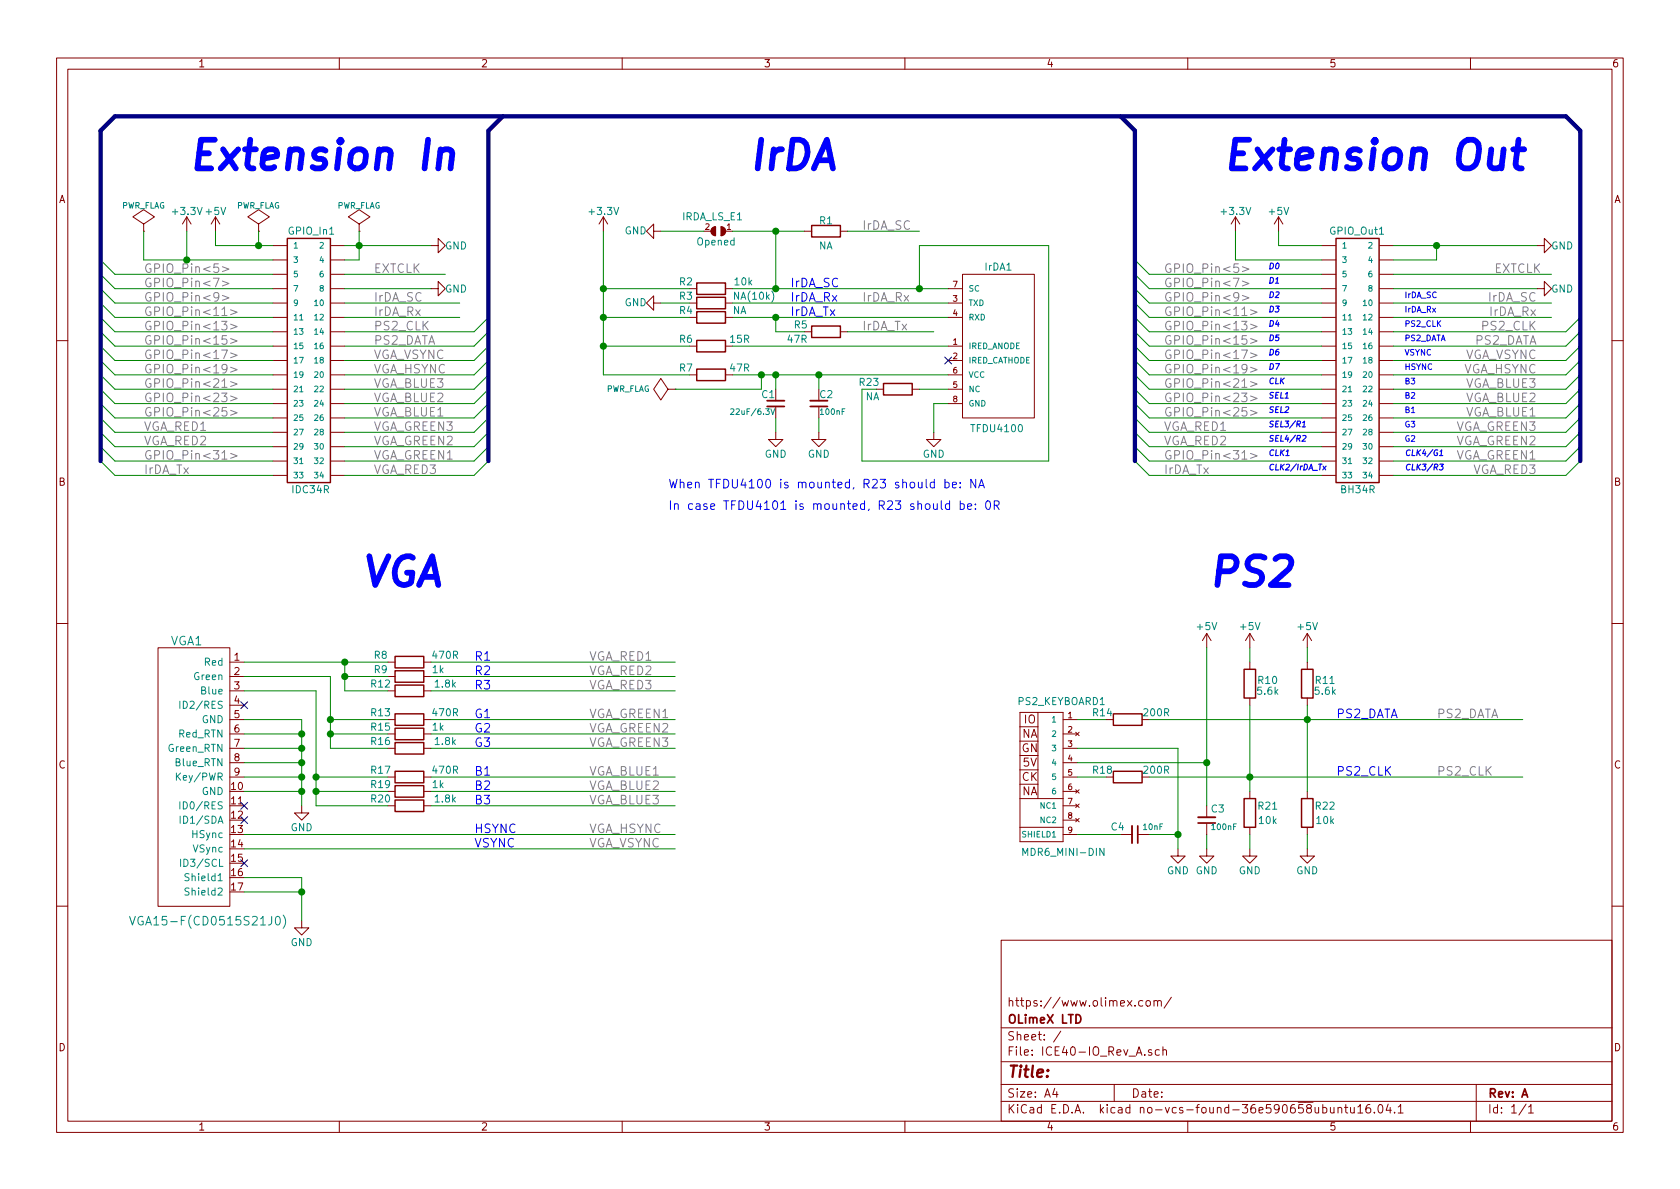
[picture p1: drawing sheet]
EESchema Schematic File Version 2
LIBS:OLIMEX_Antennas
LIBS:OLIMEX_Buttons
LIBS:OLIMEX_Connectors
LIBS:OLIMEX_Devices
LIBS:OLIMEX_Diodes
LIBS:OLIMEX_IC
LIBS:OLIMEX_Jumpers
LIBS:OLIMEX_OTHER
LIBS:OLIMEX_Power
LIBS:OLIMEX_RCL
LIBS:OLIMEX_Regulators
LIBS:OLIMEX_Switches
LIBS:OLIMEX_Transistors
LIBS:ICE40-IO_Rev_A-cache
EELAYER 26 0
EELAYER END
$Descr A4 11693 8268
encoding utf-8
Sheet 1 1
Title ""
Date ""
Rev "A"
Comp "OLimeX LTD"
Comment1 "https://www.olimex.com/"
Comment2 ""
Comment3 ""
Comment4 ""
$EndDescr
$Comp
L +5V #PWR01
U 1 1
P 8900 1600
F 0 "#PWR01" H 8900 1450 50  0001 C CNN
F 1 "+5V" H 8900 1740 50  0000 C CNN
F 2 "" H 8900 1600 60  0000 C CNN
F 3 "" H 8900 1600 60  0000 C CNN
	1    8900 1600
	1    0    0    -1  
$EndComp
$Comp
L GND #PWR02
U 1 1
P 10700 1700
F 0 "#PWR02" H 10700 1450 50  0001 C CNN
F 1 "GND" V 10700 1525 50  0000 C CNN
F 2 "" H 10700 1700 60  0000 C CNN
F 3 "" H 10700 1700 60  0000 C CNN
	1    10700 1700
	0    -1   1    0   
$EndComp
$Comp
L +3.3V #PWR03
U 1 1
P 8600 1600
F 0 "#PWR03" H 8600 1450 50  0001 C CNN
F 1 "+3.3V" H 8600 1740 50  0000 C CNN
F 2 "" H 8600 1600 60  0000 C CNN
F 3 "" H 8600 1600 60  0000 C CNN
	1    8600 1600
	-1   0    0    -1  
$EndComp
Text Notes 8500 1200 0    200  Italic 40
Extension Out
$Comp
L BH34S GPIO_Out1
U 1 1
P 9500 2500
F 0 "GPIO_Out1" H 9250 3375 50  0000 L BNN
F 1 "BH34R" H 9325 1575 50  0000 L BNN
F 2 "OLIMEX_Connectors-FP:BH34R" H 9470 2250 20  0001 C CNN
F 3 "" H 9500 2400 60  0000 C CNN
	1    9500 2500
	1    0    0    -1  
$EndComp
Entry Wire Line
	7900 1800 8000 1900
Entry Wire Line
	7900 1900 8000 2000
Entry Wire Line
	7900 2000 8000 2100
Entry Wire Line
	7900 2100 8000 2200
Entry Wire Line
	7900 2200 8000 2300
Entry Wire Line
	7900 2300 8000 2400
Entry Wire Line
	7900 2400 8000 2500
Entry Wire Line
	7900 2500 8000 2600
Entry Wire Line
	7900 2600 8000 2700
Text Label 8100 1900 0    60   ~ 0
GPIO_Pin<5>
Text Label 8100 2000 0    60   ~ 0
GPIO_Pin<7>
Text Label 8100 2100 0    60   ~ 0
GPIO_Pin<9>
Text Label 8100 2200 0    60   ~ 0
GPIO_Pin<11>
Text Label 8100 2300 0    60   ~ 0
GPIO_Pin<13>
Text Label 8100 2400 0    60   ~ 0
GPIO_Pin<15>
Text Label 8100 2500 0    60   ~ 0
GPIO_Pin<17>
Text Label 8100 2600 0    60   ~ 0
GPIO_Pin<19>
Text Label 8100 2700 0    60   ~ 0
GPIO_Pin<21>
Text Label 8100 2800 0    60   ~ 0
GPIO_Pin<23>
Entry Wire Line
	7900 2900 8000 3000
Entry Wire Line
	7900 3000 8000 3100
Entry Wire Line
	7900 3100 8000 3200
Entry Wire Line
	7900 3200 8000 3300
Entry Wire Line
	11000 3100 10900 3200
Entry Wire Line
	11000 3200 10900 3300
Text Label 8100 2900 0    60   ~ 0
GPIO_Pin<25>
Text Label 8100 3000 0    60   ~ 0
VGA_RED1
Text Label 8100 3100 0    60   ~ 0
VGA_RED2
Text Label 8100 3200 0    60   ~ 0
GPIO_Pin<31>
Text Label 8100 3300 0    60   ~ 0
IrDA_Tx
Text Label 10700 3300 2    60   ~ 0
VGA_RED3
Text Label 10700 3200 2    60   ~ 0
VGA_GREEN1
Entry Wire Line
	11000 3000 10900 3100
Text Label 10700 3100 2    60   ~ 0
VGA_GREEN2
Text Label 10700 3000 2    60   ~ 0
VGA_GREEN3
Text Label 10700 2900 2    60   ~ 0
VGA_BLUE1
Text Label 10700 2800 2    60   ~ 0
VGA_BLUE2
Text Label 10700 2700 2    60   ~ 0
VGA_BLUE3
Text Label 10700 2600 2    60   ~ 0
VGA_HSYNC
Text Label 10700 2500 2    60   ~ 0
VGA_VSYNC
Text Label 10700 2400 2    60   ~ 0
PS2_DATA
Text Label 10700 2300 2    60   ~ 0
PS2_CLK
Entry Wire Line
	11000 2200 10900 2300
Entry Wire Line
	11000 2300 10900 2400
Entry Wire Line
	11000 2400 10900 2500
Entry Wire Line
	11000 2500 10900 2600
Entry Wire Line
	11000 2600 10900 2700
Entry Wire Line
	11000 2700 10900 2800
Entry Wire Line
	11000 2900 10900 3000
Entry Wire Line
	11000 2800 10900 2900
Text Label 10700 2100 2    60   ~ 0
IrDA_SC
Text Label 10700 2200 2    60   ~ 0
IrDA_Rx
$Comp
L GND #PWR04
U 1 1
P 10700 2000
F 0 "#PWR04" H 10700 1750 50  0001 C CNN
F 1 "GND" V 10700 1825 50  0000 C CNN
F 2 "" H 10700 2000 60  0000 C CNN
F 3 "" H 10700 2000 60  0000 C CNN
	1    10700 2000
	0    -1   1    0   
$EndComp
Text Label 10400 1900 0    60   ~ 0
EXTCLK
$Comp
L +5V #PWR05
U 1 1
P 1500 1600
F 0 "#PWR05" H 1500 1450 50  0001 C CNN
F 1 "+5V" H 1500 1740 50  0000 C CNN
F 2 "" H 1500 1600 60  0000 C CNN
F 3 "" H 1500 1600 60  0000 C CNN
	1    1500 1600
	1    0    0    -1  
$EndComp
$Comp
L GND #PWR06
U 1 1
P 3000 1700
F 0 "#PWR06" H 3000 1450 50  0001 C CNN
F 1 "GND" V 3000 1525 50  0000 C CNN
F 2 "" H 3000 1700 60  0000 C CNN
F 3 "" H 3000 1700 60  0000 C CNN
	1    3000 1700
	0    -1   1    0   
$EndComp
$Comp
L +3.3V #PWR07
U 1 1
P 1300 1600
F 0 "#PWR07" H 1300 1450 50  0001 C CNN
F 1 "+3.3V" H 1300 1740 50  0000 C CNN
F 2 "" H 1300 1600 60  0000 C CNN
F 3 "" H 1300 1600 60  0000 C CNN
	1    1300 1600
	-1   0    0    -1  
$EndComp
$Comp
L BH34S GPIO_In1
U 1 1
P 2200 2500
F 0 "GPIO_In1" H 2000 3375 50  0000 L BNN
F 1 "IDC34R" H 2025 1575 50  0000 L BNN
F 2 "OLIMEX_Connectors-FP:IDC34R_PCB" H 2170 2250 20  0001 C CNN
F 3 "" H 2200 2400 60  0000 C CNN
	1    2200 2500
	1    0    0    -1  
$EndComp
Entry Wire Line
	700  1800 800  1900
Entry Wire Line
	700  1900 800  2000
Entry Wire Line
	700  2000 800  2100
Entry Wire Line
	700  2100 800  2200
Entry Wire Line
	700  2200 800  2300
Entry Wire Line
	700  2300 800  2400
Entry Wire Line
	700  2400 800  2500
Entry Wire Line
	700  2500 800  2600
Entry Wire Line
	700  2600 800  2700
Entry Wire Line
	700  2700 800  2800
Text Label 1000 1900 0    60   ~ 0
GPIO_Pin<5>
Text Label 1000 2000 0    60   ~ 0
GPIO_Pin<7>
Text Label 1000 2100 0    60   ~ 0
GPIO_Pin<9>
Text Label 1000 2200 0    60   ~ 0
GPIO_Pin<11>
Text Label 1000 2300 0    60   ~ 0
GPIO_Pin<13>
Text Label 1000 2400 0    60   ~ 0
GPIO_Pin<15>
Text Label 1000 2500 0    60   ~ 0
GPIO_Pin<17>
Text Label 1000 2600 0    60   ~ 0
GPIO_Pin<19>
Text Label 1000 2700 0    60   ~ 0
GPIO_Pin<21>
Text Label 1000 2800 0    60   ~ 0
GPIO_Pin<23>
Entry Wire Line
	700  2800 800  2900
Entry Wire Line
	700  2900 800  3000
Entry Wire Line
	700  3000 800  3100
Entry Wire Line
	700  3100 800  3200
Entry Wire Line
	700  3200 800  3300
Entry Wire Line
	3400 3100 3300 3200
Entry Wire Line
	3400 3200 3300 3300
Text Label 1000 2900 0    60   ~ 0
GPIO_Pin<25>
Text Label 1000 3000 0    60   ~ 0
VGA_RED1
Text Label 1000 3100 0    60   ~ 0
VGA_RED2
Text Label 1000 3200 0    60   ~ 0
GPIO_Pin<31>
Text Label 1000 3300 0    60   ~ 0
IrDA_Tx
Text Label 2600 3300 0    60   ~ 0
VGA_RED3
Text Label 2600 3200 0    60   ~ 0
VGA_GREEN1
Entry Wire Line
	3400 3000 3300 3100
Text Label 2600 3100 0    60   ~ 0
VGA_GREEN2
Text Label 2600 3000 0    60   ~ 0
VGA_GREEN3
Text Label 2600 2900 0    60   ~ 0
VGA_BLUE1
Text Label 2600 2800 0    60   ~ 0
VGA_BLUE2
Text Label 2600 2700 0    60   ~ 0
VGA_BLUE3
Text Label 2600 2600 0    60   ~ 0
VGA_HSYNC
Text Label 2600 2500 0    60   ~ 0
VGA_VSYNC
Text Label 2600 2400 0    60   ~ 0
PS2_DATA
Text Label 2600 2300 0    60   ~ 0
PS2_CLK
Entry Wire Line
	3400 2200 3300 2300
Entry Wire Line
	3400 2300 3300 2400
Entry Wire Line
	3400 2400 3300 2500
Entry Wire Line
	3400 2500 3300 2600
Entry Wire Line
	3400 2600 3300 2700
Entry Wire Line
	3400 2700 3300 2800
Entry Wire Line
	3400 2900 3300 3000
Entry Wire Line
	3400 2800 3300 2900
Text Label 2600 2100 0    60   ~ 0
IrDA_SC
Text Label 2600 2200 0    60   ~ 0
IrDA_Rx
$Comp
L GND #PWR08
U 1 1
P 3000 2000
F 0 "#PWR08" H 3000 1750 50  0001 C CNN
F 1 "GND" V 3000 1825 50  0000 C CNN
F 2 "" H 3000 2000 60  0000 C CNN
F 3 "" H 3000 2000 60  0000 C CNN
	1    3000 2000
	0    -1   1    0   
$EndComp
Text Label 2600 1900 0    60   ~ 0
EXTCLK
Text Notes 1300 1200 0    200  Italic 40
Extension In
$Comp
L R R21
U 1 1
P 8700 5650
F 0 "R21" V 8650 5525 50  0000 C CNN
F 1 "10k" V 8750 5525 50  0000 C CNN
F 2 "OLIMEX_RLC-FP:R_0402_5MIL_DWS" V 8630 5650 30  0001 C CNN
F 3 "" H 8700 5650 30  0000 C CNN
	1    8700 5650
	0    -1   1    0   
$EndComp
$Comp
L PWR_FLAG #FLG09
U 1 1
P 1000 1600
F 0 "#FLG09" H 1000 1695 50  0001 C CNN
F 1 "PWR_FLAG" H 1000 1780 40  0000 C CNN
F 2 "" H 1000 1600 60  0000 C CNN
F 3 "" H 1000 1600 60  0000 C CNN
	1    1000 1600
	1    0    0    -1  
$EndComp
$Comp
L PWR_FLAG #FLG010
U 1 1
P 1800 1600
F 0 "#FLG010" H 1800 1695 50  0001 C CNN
F 1 "PWR_FLAG" H 1800 1780 40  0000 C CNN
F 2 "" H 1800 1600 60  0000 C CNN
F 3 "" H 1800 1600 60  0000 C CNN
	1    1800 1600
	1    0    0    -1  
$EndComp
$Comp
L PWR_FLAG #FLG011
U 1 1
P 2500 1600
F 0 "#FLG011" H 2500 1695 50  0001 C CNN
F 1 "PWR_FLAG" H 2500 1780 40  0000 C CNN
F 2 "" H 2500 1600 60  0000 C CNN
F 3 "" H 2500 1600 60  0000 C CNN
	1    2500 1600
	1    0    0    -1  
$EndComp
Entry Wire Line
	7900 2800 8000 2900
Entry Wire Line
	7900 2700 8000 2800
$Comp
L SJ IRDA_LS_E1
U 1 1
P 5000 1600
F 0 "IRDA_LS_E1" H 4825 1675 50  0000 L BNN
F 1 "Opened" H 4875 1500 50  0000 L BNN
F 2 "OLIMEX_Jumpers-FP:SJ" H 5008 1662 20  0001 C CNN
F 3 "" H 5000 1600 60  0000 C CNN
	1    5000 1600
	-1   0    0    -1  
$EndComp
Text Notes 8825 1875 0    40   Italic 8
D0
Text Notes 8825 1975 0    40   Italic 8
D1\n
Text Notes 8825 2075 0    40   Italic 8
D2
Text Notes 8825 2175 0    40   Italic 8
D3
Text Notes 8825 2275 0    40   Italic 8
D4
Text Notes 8825 2375 0    40   Italic 8
D5
Text Notes 8825 2475 0    40   Italic 8
D6
Text Notes 8825 2575 0    40   Italic 8
D7
Text Notes 8825 2675 0    40   Italic 8
CLK
Text Notes 8825 2775 0    40   Italic 8
SEL1
Text Notes 8825 2875 0    40   Italic 8
SEL2
Text Notes 8825 2975 0    40   Italic 8
SEL3/R1
Text Notes 8825 3075 0    40   Italic 8
SEL4/R2
$Comp
L C C4
U 1 1
P 7900 5800
F 0 "C4" V 7950 5625 50  0000 L CNN
F 1 "10nF" V 7950 5850 40  0000 L CNN
F 2 "OLIMEX_RLC-FP:C_0402_5MIL_DWS" H 7938 5650 30  0001 C CNN
F 3 "" H 7900 5800 60  0000 C CNN
	1    7900 5800
	0    1    -1   0   
$EndComp
$Comp
L R R14
U 1 1
P 7850 5000
F 0 "R14" H 8025 5050 50  0000 C CNN
F 1 "200R" H 7650 5050 50  0000 C CNN
F 2 "OLIMEX_RLC-FP:R_0402_5MIL_DWS" V 7780 5000 30  0001 C CNN
F 3 "" H 7850 5000 30  0000 C CNN
	1    7850 5000
	-1   0    0    -1  
$EndComp
Text Notes 8825 3175 0    40   Italic 8
CLK1
Text Notes 8825 3275 0    40   Italic 8
CLK2/IrDA_Tx
Text Notes 9775 3275 0    40   Italic 8
CLK3/R3
Text Notes 9775 3175 0    40   Italic 8
CLK4/G1
$Comp
L +5V #PWR012
U 1 1
P 8400 4500
F 0 "#PWR012" H 8400 4350 50  0001 C CNN
F 1 "+5V" H 8400 4650 50  0000 C CNN
F 2 "" H 8400 4500 60  0000 C CNN
F 3 "" H 8400 4500 60  0000 C CNN
	1    8400 4500
	-1   0    0    -1  
$EndComp
$Comp
L VGA15-F(CD0515S21J0) VGA1
U 1 1
P 1400 5400
F 0 "VGA1" H 1500 6350 60  0000 C CNN
F 1 "VGA15-F(CD0515S21J0)" H 1350 4400 60  0000 C CNN
F 2 "OLIMEX_Connectors-FP:VGA15-F(CD0515S21J0)" H 1400 5400 60  0001 C CNN
F 3 "" H 1400 5400 60  0000 C CNN
	1    1400 5400
	-1   0    0    -1  
$EndComp
$Comp
L PS2_MDR6_MINI-DIN PS2_KEYBOARD1
U 1 1
P 7300 5400
F 0 "PS2_KEYBOARD1" H 6900 5900 50  0000 L BNN
F 1 "MDR6_MINI-DIN" H 6900 4850 50  0000 L BNN
F 2 "OLIMEX_Connectors-FP:PS2_MDR6_MINI-DIN" H 7330 5550 20  0001 C CNN
F 3 "" H 7300 5400 60  0000 C CNN
	1    7300 5400
	-1   0    0    -1  
$EndComp
$Comp
L R R8
U 1 1
P 2850 4600
F 0 "R8" H 3050 4650 50  0000 C CNN
F 1 "470R" H 2600 4650 50  0000 C CNN
F 2 "OLIMEX_RLC-FP:C_0603_5MIL_DWS" V 2780 4600 30  0001 C CNN
F 3 "" H 2850 4600 30  0000 C CNN
	1    2850 4600
	-1   0    0    -1  
$EndComp
$Comp
L R R9
U 1 1
P 2850 4700
F 0 "R9" H 3050 4750 50  0000 C CNN
F 1 "1k" H 2650 4750 50  0000 C CNN
F 2 "OLIMEX_RLC-FP:C_0603_5MIL_DWS" V 2780 4700 30  0001 C CNN
F 3 "" H 2850 4700 30  0000 C CNN
	1    2850 4700
	-1   0    0    -1  
$EndComp
$Comp
L R R12
U 1 1
P 2850 4800
F 0 "R12" H 3050 4850 50  0000 C CNN
F 1 "1.8k" H 2600 4850 50  0000 C CNN
F 2 "OLIMEX_RLC-FP:C_0603_5MIL_DWS" V 2780 4800 30  0001 C CNN
F 3 "" H 2850 4800 30  0000 C CNN
	1    2850 4800
	-1   0    0    -1  
$EndComp
Text Notes 3300 4600 0    60   ~ 0
R1
Text Notes 3300 4700 0    60   ~ 0
R2
Text Notes 3300 4800 0    60   ~ 0
R3
$Comp
L R R13
U 1 1
P 2850 5000
F 0 "R13" H 3050 5050 50  0000 C CNN
F 1 "470R" H 2600 5050 50  0000 C CNN
F 2 "OLIMEX_RLC-FP:C_0603_5MIL_DWS" V 2780 5000 30  0001 C CNN
F 3 "" H 2850 5000 30  0000 C CNN
	1    2850 5000
	-1   0    0    -1  
$EndComp
$Comp
L R R15
U 1 1
P 2850 5100
F 0 "R15" H 3050 5150 50  0000 C CNN
F 1 "1k" H 2650 5150 50  0000 C CNN
F 2 "OLIMEX_RLC-FP:C_0603_5MIL_DWS" V 2780 5100 30  0001 C CNN
F 3 "" H 2850 5100 30  0000 C CNN
	1    2850 5100
	-1   0    0    -1  
$EndComp
$Comp
L R R16
U 1 1
P 2850 5200
F 0 "R16" H 3050 5250 50  0000 C CNN
F 1 "1.8k" H 2600 5250 50  0000 C CNN
F 2 "OLIMEX_RLC-FP:C_0603_5MIL_DWS" V 2780 5200 30  0001 C CNN
F 3 "" H 2850 5200 30  0000 C CNN
	1    2850 5200
	-1   0    0    -1  
$EndComp
Text Notes 3300 5000 0    60   ~ 0
G1
Text Notes 3300 5100 0    60   ~ 0
G2
Text Notes 3300 5200 0    60   ~ 0
G3
$Comp
L R R17
U 1 1
P 2850 5400
F 0 "R17" H 3050 5450 50  0000 C CNN
F 1 "470R" H 2600 5450 50  0000 C CNN
F 2 "OLIMEX_RLC-FP:C_0603_5MIL_DWS" V 2780 5400 30  0001 C CNN
F 3 "" H 2850 5400 30  0000 C CNN
	1    2850 5400
	-1   0    0    -1  
$EndComp
$Comp
L R R19
U 1 1
P 2850 5500
F 0 "R19" H 3050 5550 50  0000 C CNN
F 1 "1k" H 2650 5550 50  0000 C CNN
F 2 "OLIMEX_RLC-FP:C_0603_5MIL_DWS" V 2780 5500 30  0001 C CNN
F 3 "" H 2850 5500 30  0000 C CNN
	1    2850 5500
	-1   0    0    -1  
$EndComp
$Comp
L R R20
U 1 1
P 2850 5600
F 0 "R20" H 3050 5650 50  0000 C CNN
F 1 "1.8k" H 2600 5650 50  0000 C CNN
F 2 "OLIMEX_RLC-FP:C_0603_5MIL_DWS" V 2780 5600 30  0001 C CNN
F 3 "" H 2850 5600 30  0000 C CNN
	1    2850 5600
	-1   0    0    -1  
$EndComp
Text Notes 3300 5400 0    60   ~ 0
B1
Text Notes 3300 5500 0    60   ~ 0
B2
Text Notes 3300 5600 0    60   ~ 0
B3
$Comp
L GND #PWR013
U 1 1
P 2100 5600
F 0 "#PWR013" H 2100 5350 50  0001 C CNN
F 1 "GND" H 2100 5450 50  0000 C CNN
F 2 "" H 2100 5600 60  0000 C CNN
F 3 "" H 2100 5600 60  0000 C CNN
	1    2100 5600
	-1   0    0    -1  
$EndComp
Text Notes 3300 5800 0    60   ~ 0
HSYNC
Text Notes 3300 5900 0    60   ~ 0
VSYNC
Text Label 4100 4600 0    60   ~ 0
VGA_RED1
Text Label 4100 4700 0    60   ~ 0
VGA_RED2
Text Label 4100 4800 0    60   ~ 0
VGA_RED3
Text Label 4100 5000 0    60   ~ 0
VGA_GREEN1
Text Label 4100 5100 0    60   ~ 0
VGA_GREEN2
Text Label 4100 5200 0    60   ~ 0
VGA_GREEN3
Text Label 4100 5400 0    60   ~ 0
VGA_BLUE1
Text Label 4100 5500 0    60   ~ 0
VGA_BLUE2
Text Label 4100 5600 0    60   ~ 0
VGA_BLUE3
Text Label 4100 5800 0    60   ~ 0
VGA_HSYNC
Text Label 4100 5900 0    60   ~ 0
VGA_VSYNC
$Comp
L R R18
U 1 1
P 7850 5400
F 0 "R18" H 8025 5450 50  0000 C CNN
F 1 "200R" H 7650 5450 50  0000 C CNN
F 2 "OLIMEX_RLC-FP:R_0402_5MIL_DWS" V 7780 5400 30  0001 C CNN
F 3 "" H 7850 5400 30  0000 C CNN
	1    7850 5400
	-1   0    0    -1  
$EndComp
$Comp
L GND #PWR014
U 1 1
P 8200 5900
F 0 "#PWR014" H 8200 5650 50  0001 C CNN
F 1 "GND" H 8200 5750 50  0000 C CNN
F 2 "" H 8200 5900 60  0000 C CNN
F 3 "" H 8200 5900 60  0000 C CNN
	1    8200 5900
	-1   0    0    -1  
$EndComp
$Comp
L R R22
U 1 1
P 9100 5650
F 0 "R22" V 9050 5525 50  0000 C CNN
F 1 "10k" V 9150 5525 50  0000 C CNN
F 2 "OLIMEX_RLC-FP:R_0402_5MIL_DWS" V 9030 5650 30  0001 C CNN
F 3 "" H 9100 5650 30  0000 C CNN
	1    9100 5650
	0    -1   1    0   
$EndComp
$Comp
L GND #PWR015
U 1 1
P 8700 5900
F 0 "#PWR015" H 8700 5650 50  0001 C CNN
F 1 "GND" H 8700 5750 50  0000 C CNN
F 2 "" H 8700 5900 60  0000 C CNN
F 3 "" H 8700 5900 60  0000 C CNN
	1    8700 5900
	-1   0    0    -1  
$EndComp
$Comp
L GND #PWR016
U 1 1
P 9100 5900
F 0 "#PWR016" H 9100 5650 50  0001 C CNN
F 1 "GND" H 9100 5750 50  0000 C CNN
F 2 "" H 9100 5900 60  0000 C CNN
F 3 "" H 9100 5900 60  0000 C CNN
	1    9100 5900
	-1   0    0    -1  
$EndComp
Wire Wire Line
	9200 1700 8900 1700
Wire Wire Line
	8900 1700 8900 1600
Wire Wire Line
	9700 1700 10700 1700
Wire Wire Line
	9200 1800 8600 1800
Wire Wire Line
	8600 1800 8600 1600
Wire Bus Line
	7900 900  7900 3200
Wire Bus Line
	7900 900  7800 800 
Wire Bus Line
	800  800  10900 800 
Wire Bus Line
	10900 800  11000 900 
Wire Bus Line
	11000 900  11000 3200
Wire Wire Line
	9700 1800 10000 1800
Wire Wire Line
	10000 1800 10000 1700
Connection ~ 10000 1700
Wire Wire Line
	9200 1900 8000 1900
Wire Wire Line
	9200 2000 8000 2000
Wire Wire Line
	9200 2100 8000 2100
Wire Wire Line
	9200 2200 8000 2200
Wire Wire Line
	9200 2300 8000 2300
Wire Wire Line
	9200 2400 8000 2400
Wire Wire Line
	9200 2500 8000 2500
Wire Wire Line
	9200 2600 8000 2600
Wire Wire Line
	9200 2700 8000 2700
Wire Wire Line
	9200 2800 8000 2800
Wire Wire Line
	9200 2900 8000 2900
Wire Wire Line
	9200 3000 8000 3000
Wire Wire Line
	9200 3100 8000 3100
Wire Wire Line
	9200 3200 8000 3200
Wire Wire Line
	9200 3300 8000 3300
Wire Wire Line
	9700 3300 10900 3300
Wire Wire Line
	9700 3200 10900 3200
Wire Wire Line
	9700 3100 10900 3100
Wire Wire Line
	9700 3000 10900 3000
Wire Wire Line
	9700 2900 10900 2900
Wire Wire Line
	9700 2800 10900 2800
Wire Wire Line
	9700 2700 10900 2700
Wire Wire Line
	9700 2600 10900 2600
Wire Wire Line
	9700 2500 10900 2500
Wire Wire Line
	9700 2400 10900 2400
Wire Wire Line
	9700 2300 10900 2300
Wire Wire Line
	10800 2100 9700 2100
Wire Wire Line
	10800 2200 9700 2200
Wire Wire Line
	9700 2000 10700 2000
Wire Wire Line
	10800 1900 9700 1900
Wire Wire Line
	1500 1700 1900 1700
Wire Wire Line
	1500 1700 1500 1600
Wire Wire Line
	2400 1700 3000 1700
Wire Wire Line
	1000 1800 1900 1800
Wire Wire Line
	1300 1800 1300 1600
Wire Bus Line
	700  900  700  3200
Wire Bus Line
	3400 900  3400 3200
Wire Wire Line
	2500 1800 2400 1800
Wire Wire Line
	2500 1600 2500 1800
Connection ~ 2500 1700
Wire Wire Line
	1900 1900 800  1900
Wire Wire Line
	1900 2000 800  2000
Wire Wire Line
	1900 2100 800  2100
Wire Wire Line
	1900 2200 800  2200
Wire Wire Line
	1900 2300 800  2300
Wire Wire Line
	1900 2400 800  2400
Wire Wire Line
	1900 2500 800  2500
Wire Wire Line
	1900 2600 800  2600
Wire Wire Line
	1900 2700 800  2700
Wire Wire Line
	1900 2800 800  2800
Wire Wire Line
	1900 2900 800  2900
Wire Wire Line
	1900 3000 800  3000
Wire Wire Line
	1900 3100 800  3100
Wire Wire Line
	1900 3200 800  3200
Wire Wire Line
	1900 3300 800  3300
Wire Wire Line
	2400 3300 3300 3300
Wire Wire Line
	2400 3200 3300 3200
Wire Wire Line
	2400 3100 3300 3100
Wire Wire Line
	2400 3000 3300 3000
Wire Wire Line
	2400 2900 3300 2900
Wire Wire Line
	2400 2800 3300 2800
Wire Wire Line
	2400 2700 3300 2700
Wire Wire Line
	2400 2600 3300 2600
Wire Wire Line
	2400 2500 3300 2500
Wire Wire Line
	2400 2400 3300 2400
Wire Wire Line
	2400 2300 3300 2300
Wire Wire Line
	3200 2100 2400 2100
Wire Wire Line
	3200 2200 2400 2200
Wire Wire Line
	2400 2000 3000 2000
Wire Wire Line
	3100 1900 2400 1900
Wire Bus Line
	700  900  800  800 
Wire Bus Line
	3400 900  3500 800 
Wire Wire Line
	1000 1800 1000 1600
Connection ~ 1300 1800
Wire Wire Line
	1800 1600 1800 1700
Connection ~ 1800 1700
Wire Wire Line
	1700 4600 2700 4600
Wire Wire Line
	2700 4700 2400 4700
Wire Wire Line
	2400 4600 2400 4800
Connection ~ 2400 4600
Wire Wire Line
	2400 4800 2700 4800
Connection ~ 2400 4700
Wire Wire Line
	3000 4600 4700 4600
Wire Wire Line
	3000 4700 4700 4700
Wire Wire Line
	3000 4800 4700 4800
Wire Wire Line
	2300 5000 2700 5000
Wire Wire Line
	2300 5100 2700 5100
Wire Wire Line
	2300 4700 2300 5200
Connection ~ 2300 5000
Wire Wire Line
	2300 5200 2700 5200
Connection ~ 2300 5100
Wire Wire Line
	3000 5000 4700 5000
Wire Wire Line
	3000 5100 4700 5100
Wire Wire Line
	3000 5200 4700 5200
Wire Wire Line
	2300 4700 1700 4700
Wire Wire Line
	2200 5400 2700 5400
Wire Wire Line
	2200 5500 2700 5500
Wire Wire Line
	2200 4800 2200 5600
Connection ~ 2200 5400
Wire Wire Line
	2200 5600 2700 5600
Connection ~ 2200 5500
Wire Wire Line
	3000 5400 4700 5400
Wire Wire Line
	3000 5500 4700 5500
Wire Wire Line
	3000 5600 4700 5600
Wire Wire Line
	2200 4800 1700 4800
Wire Wire Line
	2100 5500 1700 5500
Wire Wire Line
	2100 5000 2100 5600
Wire Wire Line
	1700 5400 2100 5400
Connection ~ 2100 5500
Wire Wire Line
	1700 5300 2100 5300
Connection ~ 2100 5400
Wire Wire Line
	1700 5200 2100 5200
Connection ~ 2100 5300
Wire Wire Line
	1700 5100 2100 5100
Connection ~ 2100 5200
Wire Wire Line
	1700 5000 2100 5000
Connection ~ 2100 5100
Wire Wire Line
	1700 5800 4700 5800
Wire Wire Line
	1700 5900 4700 5900
Wire Wire Line
	7700 5000 7500 5000
Wire Wire Line
	7700 5400 7500 5400
Wire Wire Line
	7800 5800 7500 5800
Wire Wire Line
	8000 5800 8200 5800
Wire Wire Line
	8200 5200 8200 5900
Wire Wire Line
	7500 5200 8200 5200
Connection ~ 8200 5800
Wire Wire Line
	9100 5900 9100 5800
Wire Wire Line
	8700 5900 8700 5800
Wire Wire Line
	8000 5400 10600 5400
Wire Wire Line
	8700 4900 8700 5500
Wire Wire Line
	8000 5000 10600 5000
Wire Wire Line
	9100 4900 9100 5500
Wire Wire Line
	7500 5300 8400 5300
Wire Wire Line
	8400 4500 8400 5600
Connection ~ 8400 5300
$Comp
L R R10
U 1 1
P 8700 4750
F 0 "R10" V 8675 4625 50  0000 C CNN
F 1 "5.6k" V 8750 4625 50  0000 C CNN
F 2 "OLIMEX_RLC-FP:R_0402_5MIL_DWS" V 8630 4750 30  0001 C CNN
F 3 "" H 8700 4750 30  0000 C CNN
	1    8700 4750
	0    -1   1    0   
$EndComp
$Comp
L R R11
U 1 1
P 9100 4750
F 0 "R11" V 9075 4625 50  0000 C CNN
F 1 "5.6k" V 9150 4625 50  0000 C CNN
F 2 "OLIMEX_RLC-FP:R_0402_5MIL_DWS" V 9030 4750 30  0001 C CNN
F 3 "" H 9100 4750 30  0000 C CNN
	1    9100 4750
	0    -1   1    0   
$EndComp
$Comp
L +5V #PWR017
U 1 1
P 8700 4500
F 0 "#PWR017" H 8700 4350 50  0001 C CNN
F 1 "+5V" H 8700 4650 50  0000 C CNN
F 2 "" H 8700 4500 60  0000 C CNN
F 3 "" H 8700 4500 60  0000 C CNN
	1    8700 4500
	-1   0    0    -1  
$EndComp
$Comp
L +5V #PWR018
U 1 1
P 9100 4500
F 0 "#PWR018" H 9100 4350 50  0001 C CNN
F 1 "+5V" H 9100 4650 50  0000 C CNN
F 2 "" H 9100 4500 60  0000 C CNN
F 3 "" H 9100 4500 60  0000 C CNN
	1    9100 4500
	-1   0    0    -1  
$EndComp
Wire Wire Line
	8700 4600 8700 4500
Wire Wire Line
	9100 4600 9100 4500
Connection ~ 9100 5000
Connection ~ 8700 5400
Text Notes 9300 5400 0    60   ~ 0
PS2_CLK
Text Notes 9300 5000 0    60   ~ 0
PS2_DATA
Text Label 10000 5000 0    60   ~ 0
PS2_DATA
Text Label 10000 5400 0    60   ~ 0
PS2_CLK
$Comp
L TFDU4100 IrDA1
U 1 1
P 6900 2400
F 0 "IrDA1" H 6850 2925 50  0000 L BNN
F 1 "TFDU4100" H 6750 1800 50  0000 L BNN
F 2 "OLIMEX_IC-FP:TFDU4100_PACK" H 7230 2550 20  0001 C CNN
F 3 "" H 7200 2400 60  0000 C CNN
	1    6900 2400
	1    0    0    -1  
$EndComp
Wire Wire Line
	8400 5900 8400 5800
$Comp
L GND #PWR019
U 1 1
P 8400 5900
F 0 "#PWR019" H 8400 5650 50  0001 C CNN
F 1 "GND" H 8400 5750 50  0000 C CNN
F 2 "" H 8400 5900 60  0000 C CNN
F 3 "" H 8400 5900 60  0000 C CNN
	1    8400 5900
	-1   0    0    -1  
$EndComp
$Comp
L C C3
U 1 1
P 8400 5700
F 0 "C3" H 8425 5625 50  0000 L CNN
F 1 "100nF" H 8425 5750 40  0000 L CNN
F 2 "OLIMEX_RLC-FP:C_0402_5MIL_DWS" H 8438 5550 30  0001 C CNN
F 3 "" H 8400 5700 60  0000 C CNN
	1    8400 5700
	1    0    0    1   
$EndComp
Wire Wire Line
	5700 3000 5700 2900
$Comp
L GND #PWR020
U 1 1
P 5700 3000
F 0 "#PWR020" H 5700 2750 50  0001 C CNN
F 1 "GND" H 5700 2850 50  0000 C CNN
F 2 "" H 5700 3000 60  0000 C CNN
F 3 "" H 5700 3000 60  0000 C CNN
	1    5700 3000
	-1   0    0    -1  
$EndComp
$Comp
L C C2
U 1 1
P 5700 2800
F 0 "C2" H 5700 2740 50  0000 L CNN
F 1 "100nF" H 5700 2860 40  0000 L CNN
F 2 "OLIMEX_RLC-FP:C_0402_5MIL_DWS" H 5738 2650 30  0001 C CNN
F 3 "" H 5700 2800 60  0000 C CNN
	1    5700 2800
	1    0    0    1   
$EndComp
Wire Wire Line
	5100 2600 6600 2600
Wire Wire Line
	5700 2700 5700 2600
Connection ~ 5700 2600
$Comp
L GND #PWR021
U 1 1
P 6500 3000
F 0 "#PWR021" H 6500 2750 50  0001 C CNN
F 1 "GND" H 6500 2850 50  0000 C CNN
F 2 "" H 6500 3000 60  0000 C CNN
F 3 "" H 6500 3000 60  0000 C CNN
	1    6500 3000
	-1   0    0    -1  
$EndComp
Wire Wire Line
	6600 2800 6500 2800
Wire Wire Line
	6500 2800 6500 3000
Wire Wire Line
	5400 3000 5400 2900
$Comp
L GND #PWR022
U 1 1
P 5400 3000
F 0 "#PWR022" H 5400 2750 50  0001 C CNN
F 1 "GND" H 5400 2850 50  0000 C CNN
F 2 "" H 5400 3000 60  0000 C CNN
F 3 "" H 5400 3000 60  0000 C CNN
	1    5400 3000
	-1   0    0    -1  
$EndComp
$Comp
L C C1
U 1 1
P 5400 2800
F 0 "C1" H 5400 2740 50  0000 L CNN
F 1 "22uF/6.3V" H 5400 2860 40  0000 L CNN
F 2 "OLIMEX_RLC-FP:C_0603_5MIL_DWS" H 5438 2650 30  0001 C CNN
F 3 "" H 5400 2800 60  0000 C CNN
	1    5400 2800
	-1   0    0    1   
$EndComp
Wire Wire Line
	5400 2700 5400 2600
Connection ~ 5400 2600
$Comp
L R R7
U 1 1
P 4950 2600
F 0 "R7" H 5125 2650 50  0000 C CNN
F 1 "47R" H 4750 2650 50  0000 C CNN
F 2 "OLIMEX_RLC-FP:R_0805_5MIL_DWS" V 4880 2600 30  0001 C CNN
F 3 "" H 4950 2600 30  0000 C CNN
	1    4950 2600
	-1   0    0    -1  
$EndComp
$Comp
L +3.3V #PWR023
U 1 1
P 4200 1600
F 0 "#PWR023" H 4200 1450 50  0001 C CNN
F 1 "+3.3V" H 4200 1740 50  0000 C CNN
F 2 "" H 4200 1600 60  0000 C CNN
F 3 "" H 4200 1600 60  0000 C CNN
	1    4200 1600
	-1   0    0    -1  
$EndComp
Wire Wire Line
	4200 2600 4800 2600
Wire Wire Line
	4200 1600 4200 2600
$Comp
L R R6
U 1 1
P 4950 2400
F 0 "R6" H 5125 2450 50  0000 C CNN
F 1 "15R" H 4750 2450 50  0000 C CNN
F 2 "OLIMEX_RLC-FP:R_1206_5MIL_DWS" V 4880 2400 30  0001 C CNN
F 3 "" H 4950 2400 30  0000 C CNN
	1    4950 2400
	-1   0    0    -1  
$EndComp
Wire Wire Line
	4800 2400 4200 2400
Connection ~ 4200 2400
Wire Wire Line
	5100 2400 6600 2400
$Comp
L R R3
U 1 1
P 4950 2100
F 0 "R3" H 5125 2150 50  0000 C CNN
F 1 "NA(10k)" H 4650 2150 50  0000 C CNN
F 2 "OLIMEX_RLC-FP:R_0402_5MIL_DWS" V 4880 2100 30  0001 C CNN
F 3 "" H 4950 2100 30  0000 C CNN
	1    4950 2100
	-1   0    0    -1  
$EndComp
Wire Wire Line
	5100 2100 6600 2100
$Comp
L GND #PWR024
U 1 1
P 4600 2100
F 0 "#PWR024" H 4600 1850 50  0001 C CNN
F 1 "GND" V 4600 1925 50  0000 C CNN
F 2 "" H 4600 2100 60  0000 C CNN
F 3 "" H 4600 2100 60  0000 C CNN
	1    4600 2100
	0    1    -1   0   
$EndComp
Wire Wire Line
	4600 2100 4800 2100
$Comp
L R R2
U 1 1
P 4950 2000
F 0 "R2" H 5125 2050 50  0000 C CNN
F 1 "10k" H 4725 2050 50  0000 C CNN
F 2 "OLIMEX_RLC-FP:R_0402_5MIL_DWS" V 4880 2000 30  0001 C CNN
F 3 "" H 4950 2000 30  0000 C CNN
	1    4950 2000
	-1   0    0    -1  
$EndComp
Wire Wire Line
	5100 2000 6600 2000
Wire Wire Line
	4800 2000 4200 2000
Connection ~ 4200 2000
Wire Wire Line
	5100 2200 6600 2200
Wire Wire Line
	5100 1600 5600 1600
Wire Wire Line
	5400 1600 5400 2000
Connection ~ 5400 2000
$Comp
L GND #PWR025
U 1 1
P 4600 1600
F 0 "#PWR025" H 4600 1350 50  0001 C CNN
F 1 "GND" V 4600 1425 50  0000 C CNN
F 2 "" H 4600 1600 60  0000 C CNN
F 3 "" H 4600 1600 60  0000 C CNN
	1    4600 1600
	0    1    -1   0   
$EndComp
Wire Wire Line
	4600 1600 4900 1600
NoConn ~ 6600 2500
Text Label 6000 2100 0    60   ~ 0
IrDA_Rx
$Comp
L R R4
U 1 1
P 4950 2200
F 0 "R4" H 5125 2250 50  0000 C CNN
F 1 "NA" H 4750 2250 50  0000 C CNN
F 2 "OLIMEX_RLC-FP:R_0402_5MIL_DWS" V 4880 2200 30  0001 C CNN
F 3 "" H 4950 2200 30  0000 C CNN
	1    4950 2200
	-1   0    0    -1  
$EndComp
Wire Wire Line
	4800 2200 4200 2200
Connection ~ 4200 2200
NoConn ~ 1700 6000
NoConn ~ 1700 5700
NoConn ~ 1700 5600
NoConn ~ 1700 4900
$Comp
L PWR_FLAG #FLG026
U 1 1
P 4700 2700
F 0 "#FLG026" H 4700 2795 50  0001 C CNN
F 1 "PWR_FLAG" V 4700 3025 40  0000 C CNN
F 2 "" H 4700 2700 60  0000 C CNN
F 3 "" H 4700 2700 60  0000 C CNN
	1    4700 2700
	0    -1   -1   0   
$EndComp
Wire Wire Line
	4700 2700 5300 2700
Wire Wire Line
	5300 2700 5300 2600
Connection ~ 5300 2600
Text Notes 9775 3075 0    40   ~ 0
G2
Text Notes 9775 2975 0    40   ~ 0
G3
Text Notes 9775 2875 0    40   ~ 0
B1
Text Notes 9775 2775 0    40   ~ 0
B2
Text Notes 9775 2675 0    40   ~ 0
B3
Text Notes 9775 2575 0    40   ~ 0
HSYNC
Text Notes 9775 2475 0    40   ~ 0
VSYNC
Text Notes 9775 2375 0    40   ~ 0
PS2_DATA
Text Notes 9775 2275 0    40   ~ 0
PS2_CLK
Text Notes 5500 2100 0    60   ~ 0
IrDA_Rx
Text Notes 5500 2200 0    60   ~ 0
IrDA_Tx
Text Notes 9775 2175 0    40   ~ 0
IrDA_Rx
Text Label 6000 2300 0    60   ~ 0
IrDA_Tx
$Comp
L R R1
U 1 1
P 5750 1600
F 0 "R1" H 5750 1675 50  0000 C CNN
F 1 "NA" H 5750 1500 50  0000 C CNN
F 2 "OLIMEX_RLC-FP:R_0402_5MIL_DWS" V 5680 1600 30  0001 C CNN
F 3 "" H 5750 1600 30  0000 C CNN
	1    5750 1600
	-1   0    0    -1  
$EndComp
Connection ~ 5400 1600
Wire Wire Line
	5900 1600 6400 1600
Text Label 6000 1600 0    60   ~ 0
IrDA_SC
Text Notes 5500 2000 0    60   ~ 0
IrDA_SC
Text Notes 9775 2075 0    40   ~ 0
IrDA_SC
Text Notes 5200 1200 0    200  Italic 40
IrDA
Text Notes 2500 4100 0    200  Italic 40
VGA
Text Notes 8400 4100 0    200  Italic 40
PS2
$Comp
L R R5
U 1 1
P 5750 2300
F 0 "R5" H 5925 2350 50  0000 C CNN
F 1 "47R" H 5950 2250 50  0000 C CNN
F 2 "OLIMEX_RLC-FP:R_0805_5MIL_DWS" V 5680 2300 30  0001 C CNN
F 3 "" H 5750 2300 30  0000 C CNN
	1    5750 2300
	-1   0    0    -1  
$EndComp
Wire Wire Line
	5600 2300 5400 2300
Wire Wire Line
	5400 2300 5400 2200
Connection ~ 5400 2200
Wire Wire Line
	5900 2300 6500 2300
$Comp
L R R23
U 1 1
P 6250 2700
F 0 "R23" H 6450 2750 50  0000 C CNN
F 1 "NA" H 6425 2650 50  0000 C CNN
F 2 "OLIMEX_RLC-FP:R_0402_5MIL_DWS" V 6180 2700 30  0001 C CNN
F 3 "" H 6250 2700 30  0000 C CNN
	1    6250 2700
	-1   0    0    -1  
$EndComp
Wire Wire Line
	6400 2700 6600 2700
Wire Wire Line
	6100 2700 6000 2700
Wire Wire Line
	6000 2700 6000 3200
Wire Wire Line
	6000 3200 7300 3200
Wire Wire Line
	7300 3200 7300 1700
Wire Wire Line
	7300 1700 6400 1700
Wire Wire Line
	6400 1700 6400 2000
Connection ~ 6400 2000
Text Notes 4650 3400 0    60   ~ 0
When TFDU4100 is mounted, R23 should be: NA
Text Notes 4650 3550 0    60   ~ 0
In case TFDU4101 is mounted, R23 should be: 0R
$Comp
L GND #PWR027
U 1 1
P 2100 6400
F 0 "#PWR027" H 2100 6150 50  0001 C CNN
F 1 "GND" H 2100 6250 50  0000 C CNN
F 2 "" H 2100 6400 60  0000 C CNN
F 3 "" H 2100 6400 60  0000 C CNN
	1    2100 6400
	-1   0    0    -1  
$EndComp
Wire Wire Line
	2100 6100 2100 6400
Wire Wire Line
	2100 6200 1700 6200
Wire Wire Line
	1700 6100 2100 6100
Connection ~ 2100 6200
$EndSCHEMATC
